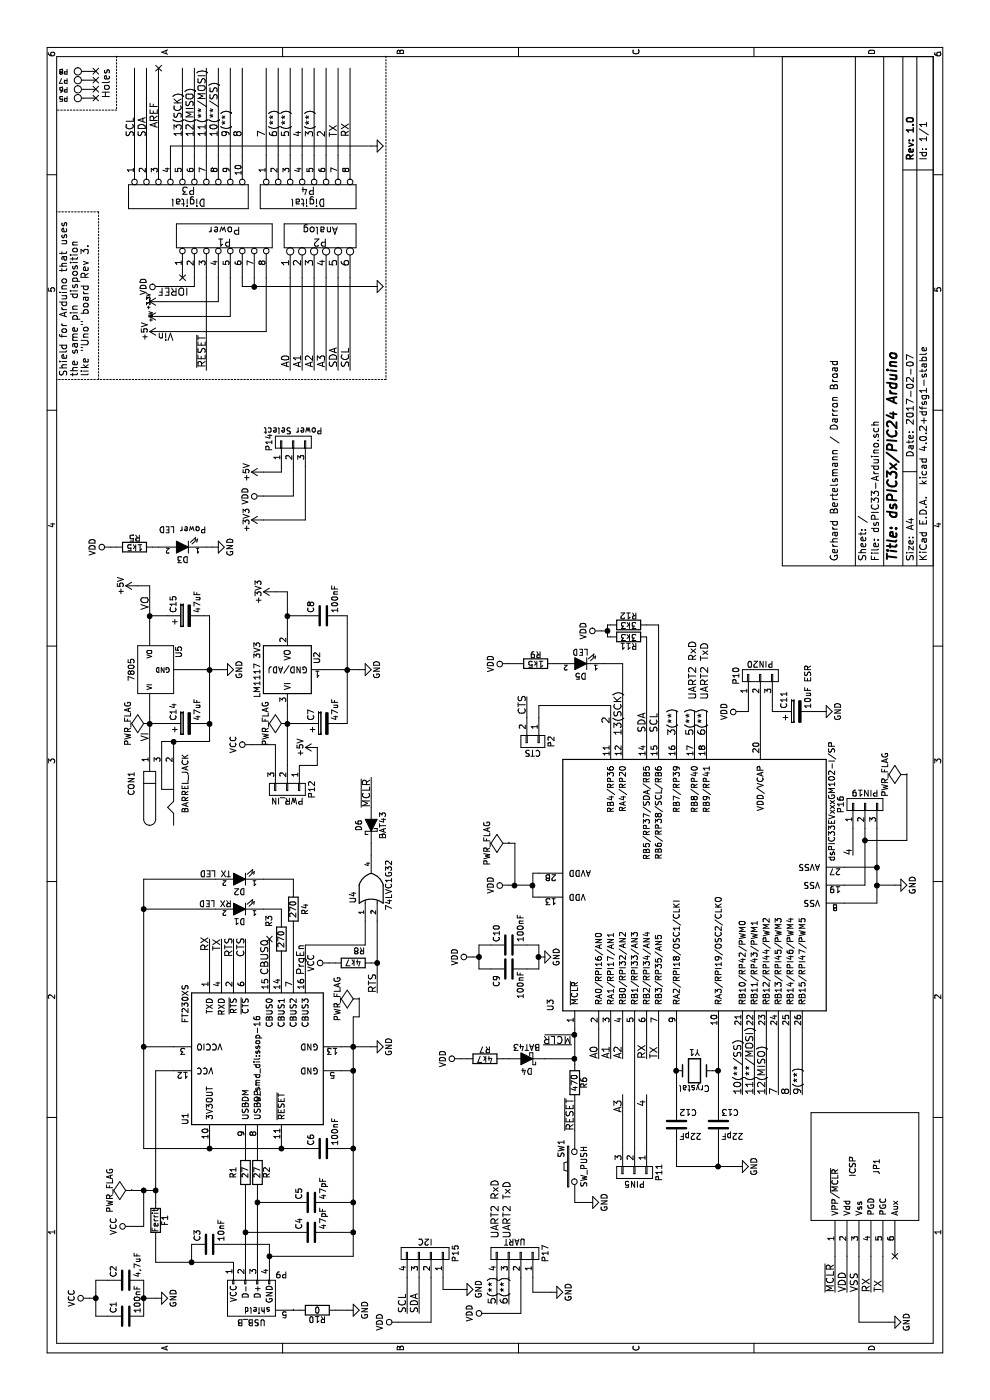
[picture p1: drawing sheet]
EESchema Schematic File Version 2
LIBS:dsPIC33-Arduino-rescue
LIBS:power
LIBS:device
LIBS:transistors
LIBS:conn
LIBS:linear
LIBS:regul
LIBS:74xx
LIBS:cmos4000
LIBS:adc-dac
LIBS:memory
LIBS:xilinx
LIBS:microcontrollers
LIBS:dsp
LIBS:microchip
LIBS:analog_switches
LIBS:motorola
LIBS:texas
LIBS:intel
LIBS:audio
LIBS:interface
LIBS:digital-audio
LIBS:philips
LIBS:display
LIBS:cypress
LIBS:siliconi
LIBS:opto
LIBS:atmel
LIBS:contrib
LIBS:valves
LIBS:microchip_dspic33dsc
LIBS:ftdi
LIBS:microchip_pic16mcu
LIBS:icsp
LIBS:74xgxx
LIBS:dsPIC33-Arduino-cache
EELAYER 25 0
EELAYER END
$Descr A4 11693 8268
encoding utf-8
Sheet 1 1
Title "dsPIC3x/PIC24 Arduino"
Date "2017-02-07"
Rev "1.0"
Comp ""
Comment1 "Gerhard Bertelsmann / Darron Broad"
Comment2 ""
Comment3 ""
Comment4 ""
$EndDescr
$Comp
L CONN_8 P1
U 1 1
P 9725 1875
F 0 "P1" V 9675 1875 60  0000 C CNN
F 1 "Power" V 9775 1875 60  0000 C CNN
F 2 "Socket_Arduino_Uno:Socket_Strip_Arduino_1x08" H 9725 1875 60  0001 C CNN
F 3 "" H 9725 1875 60  0000 C CNN
	1    9725 1875
	1    0    0    -1  
$EndComp
$Comp
L CONN_6 P2
U 1 1
P 9725 2675
F 0 "P2" V 9675 2675 60  0000 C CNN
F 1 "Analog" V 9775 2675 60  0000 C CNN
F 2 "Socket_Arduino_Uno:Socket_Strip_Arduino_1x06" H 9725 2675 60  0001 C CNN
F 3 "" H 9725 2675 60  0000 C CNN
	1    9725 2675
	1    0    0    -1  
$EndComp
$Comp
L CONN_8 P4
U 1 1
P 10050 2575
F 0 "P4" V 10000 2575 60  0000 C CNN
F 1 "Digital" V 10100 2575 60  0000 C CNN
F 2 "Socket_Arduino_Uno:Socket_Strip_Arduino_1x08" H 10050 2575 60  0001 C CNN
F 3 "" H 10050 2575 60  0000 C CNN
	1    10050 2575
	-1   0    0    -1  
$EndComp
$Comp
L CONN_10 P3
U 1 1
P 10050 1575
F 0 "P3" V 10000 1575 60  0000 C CNN
F 1 "Digital" V 10100 1575 60  0000 C CNN
F 2 "Socket_Arduino_Uno:Socket_Strip_Arduino_1x10" H 10050 1575 60  0001 C CNN
F 3 "" H 10050 1575 60  0000 C CNN
	1    10050 1575
	-1   0    0    -1  
$EndComp
Text Label 8625 1725 0    60   ~ 0
~RESET~
Text Label 8925 1450 1    60   ~ 0
Vin
Text Label 9300 1575 1    60   ~ 0
IOREF
Text Label 8625 2425 0    60   ~ 0
A0
Text Label 8625 2525 0    60   ~ 0
A1
Text Label 8625 2625 0    60   ~ 0
A2
Text Label 8625 2725 0    60   ~ 0
A3
Text Label 10550 2925 0    60   ~ 0
RX
Text Label 10550 2725 0    60   ~ 0
2
Text Label 10550 2825 0    60   ~ 0
TX
Text Label 10550 2625 0    60   ~ 0
3(**)
Text Label 10550 2525 0    60   ~ 0
4
Text Label 10550 2425 0    60   ~ 0
5(**)
Text Label 10550 2325 0    60   ~ 0
6(**)
Text Label 10550 2225 0    60   ~ 0
7
Text Label 10550 2025 0    60   ~ 0
8
Text Label 10550 1925 0    60   ~ 0
9(**)
Text Label 10550 1825 0    60   ~ 0
10(**/SS)
Text Label 10550 1725 0    60   ~ 0
11(**/MOSI)
Text Label 10550 1625 0    60   ~ 0
12(MISO)
Text Label 10550 1525 0    60   ~ 0
13(SCK)
Text Label 10625 1325 0    60   ~ 0
AREF
$Comp
L GND #PWR01
U 1 1
P 10475 3100
F 0 "#PWR01" H 10475 3100 30  0001 C CNN
F 1 "GND" H 10475 3030 30  0001 C CNN
F 2 "" H 10475 3100 60  0000 C CNN
F 3 "" H 10475 3100 60  0000 C CNN
	1    10475 3100
	1    0    0    -1  
$EndComp
$Comp
L GND #PWR02
U 1 1
P 9300 3100
F 0 "#PWR02" H 9300 3100 30  0001 C CNN
F 1 "GND" H 9300 3030 30  0001 C CNN
F 2 "" H 9300 3100 60  0000 C CNN
F 3 "" H 9300 3100 60  0000 C CNN
	1    9300 3100
	1    0    0    -1  
$EndComp
$Comp
L +5V #PWR03
U 1 1
P 9050 1350
F 0 "#PWR03" H 9050 1440 20  0001 C CNN
F 1 "+5V" H 9050 1440 30  0000 C CNN
F 2 "" H 9050 1350 60  0000 C CNN
F 3 "" H 9050 1350 60  0000 C CNN
	1    9050 1350
	1    0    0    -1  
$EndComp
$Comp
L +3.3V #PWR04
U 1 1
P 9175 1350
F 0 "#PWR04" H 9175 1310 30  0001 C CNN
F 1 "+3.3V" H 9175 1460 30  0000 C CNN
F 2 "" H 9175 1350 60  0000 C CNN
F 3 "" H 9175 1350 60  0000 C CNN
	1    9175 1350
	1    0    0    -1  
$EndComp
NoConn ~ 9375 1525
Text Label 10550 1225 0    60   ~ 0
SDA
Text Label 10550 1125 0    60   ~ 0
SCL
$Comp
L CONN_1 P5
U 1 1
P 10875 650
F 0 "P5" H 10955 650 40  0000 L CNN
F 1 "CONN_1" H 10875 705 30  0001 C CNN
F 2 "Socket_Arduino_Uno:Arduino_1pin" H 10875 650 60  0001 C CNN
F 3 "" H 10875 650 60  0000 C CNN
	1    10875 650 
	0    -1   -1   0   
$EndComp
$Comp
L CONN_1 P6
U 1 1
P 10950 650
F 0 "P6" H 11030 650 40  0000 L CNN
F 1 "CONN_1" H 10950 705 30  0001 C CNN
F 2 "Socket_Arduino_Uno:Arduino_1pin" H 10950 650 60  0001 C CNN
F 3 "" H 10950 650 60  0000 C CNN
	1    10950 650 
	0    -1   -1   0   
$EndComp
$Comp
L CONN_1 P7
U 1 1
P 11025 650
F 0 "P7" H 11105 650 40  0000 L CNN
F 1 "CONN_1" H 11025 705 30  0001 C CNN
F 2 "Socket_Arduino_Uno:Arduino_1pin" H 11025 650 60  0001 C CNN
F 3 "" H 11025 650 60  0000 C CNN
	1    11025 650 
	0    -1   -1   0   
$EndComp
$Comp
L CONN_1 P8
U 1 1
P 11100 650
F 0 "P8" H 11180 650 40  0000 L CNN
F 1 "CONN_1" H 11100 705 30  0001 C CNN
F 2 "Socket_Arduino_Uno:Arduino_1pin" H 11100 650 60  0001 C CNN
F 3 "" H 11100 650 60  0000 C CNN
	1    11100 650 
	0    -1   -1   0   
$EndComp
Text Notes 10875 925  0    60   ~ 0
Holes
NoConn ~ 10875 800 
NoConn ~ 10950 800 
NoConn ~ 11025 800 
NoConn ~ 11100 800 
Text Notes 8550 750  0    60   ~ 0
Shield for Arduino that uses\nthe same pin disposition\nlike "Uno" board Rev 3.
$Comp
L FT230XS U1
U 1 1
P 2850 2150
F 0 "U1" H 2300 2750 50  0000 L CNN
F 1 "FT230XS" H 3150 2750 50  0000 L CNN
F 2 "w_smd_dil:ssop-16" H 2850 2150 50  0000 C CNN
F 3 "" H 2850 2150 50  0000 C CNN
	1    2850 2150
	1    0    0    -1  
$EndComp
$Comp
L USB_B P9
U 1 1
P 850 2150
F 0 "P9" H 1050 1950 50  0000 C CNN
F 1 "USB_B" H 800 2350 50  0000 C CNN
F 2 "Connect:USB_B" V 800 2050 50  0001 C CNN
F 3 "" V 800 2050 50  0000 C CNN
	1    850  2150
	0    -1   1    0   
$EndComp
$Comp
L C C4
U 1 1
P 1400 2600
F 0 "C4" H 1425 2700 50  0000 L CNN
F 1 "47pF" H 1425 2500 50  0000 L CNN
F 2 "Capacitors_SMD:C_0805_HandSoldering" H 1438 2450 50  0001 C CNN
F 3 "" H 1400 2600 50  0000 C CNN
	1    1400 2600
	1    0    0    -1  
$EndComp
$Comp
L C C5
U 1 1
P 1650 2600
F 0 "C5" H 1675 2700 50  0000 L CNN
F 1 "47pF" H 1675 2500 50  0000 L CNN
F 2 "Capacitors_SMD:C_0805_HandSoldering" H 1688 2450 50  0001 C CNN
F 3 "" H 1650 2600 50  0000 C CNN
	1    1650 2600
	1    0    0    -1  
$EndComp
$Comp
L R F1
U 1 1
P 1500 1300
F 0 "F1" V 1580 1300 50  0000 C CNN
F 1 "Ferrit" V 1500 1300 50  0000 C CNN
F 2 "Resistors_SMD:R_0805_HandSoldering" V 1430 1300 50  0001 C CNN
F 3 "" H 1500 1300 50  0000 C CNN
	1    1500 1300
	0    1    1    0   
$EndComp
$Comp
L R R1
U 1 1
P 1900 2050
F 0 "R1" V 1800 2050 50  0000 C CNN
F 1 "27" V 1900 2050 50  0000 C CNN
F 2 "Resistors_SMD:R_0805_HandSoldering" V 1830 2050 50  0001 C CNN
F 3 "" H 1900 2050 50  0000 C CNN
	1    1900 2050
	0    1    1    0   
$EndComp
$Comp
L R R2
U 1 1
P 1900 2150
F 0 "R2" V 1980 2150 50  0000 C CNN
F 1 "27" V 1900 2150 50  0000 C CNN
F 2 "Resistors_SMD:R_0805_HandSoldering" V 1830 2150 50  0001 C CNN
F 3 "" H 1900 2150 50  0000 C CNN
	1    1900 2150
	0    1    1    0   
$EndComp
$Comp
L C C3
U 1 1
P 1300 1750
F 0 "C3" H 1325 1850 50  0000 L CNN
F 1 "10nF" H 1325 1650 50  0000 L CNN
F 2 "Capacitors_SMD:C_0805_HandSoldering" H 1338 1600 50  0001 C CNN
F 3 "" H 1300 1750 50  0000 C CNN
	1    1300 1750
	1    0    0    -1  
$EndComp
$Comp
L GND #PWR05
U 1 1
P 2950 3100
F 0 "#PWR05" H 2950 2850 50  0001 C CNN
F 1 "GND" H 2950 2950 50  0000 C CNN
F 2 "" H 2950 3100 50  0000 C CNN
F 3 "" H 2950 3100 50  0000 C CNN
	1    2950 3100
	1    0    0    -1  
$EndComp
$Comp
L C C6
U 1 1
P 2100 2700
F 0 "C6" H 2125 2800 50  0000 L CNN
F 1 "100nF" H 2125 2600 50  0000 L CNN
F 2 "Capacitors_SMD:C_0805_HandSoldering" H 2138 2550 50  0001 C CNN
F 3 "" H 2100 2700 50  0000 C CNN
	1    2100 2700
	1    0    0    -1  
$EndComp
$Comp
L C C1
U 1 1
P 700 1050
F 0 "C1" H 725 1150 50  0000 L CNN
F 1 "100nF" H 725 950 50  0000 L CNN
F 2 "Capacitors_SMD:C_0805_HandSoldering" H 738 900 50  0001 C CNN
F 3 "" H 700 1050 50  0000 C CNN
	1    700  1050
	1    0    0    -1  
$EndComp
$Comp
L C C2
U 1 1
P 1000 1050
F 0 "C2" H 1025 1150 50  0000 L CNN
F 1 "4,7uF" H 1025 950 50  0000 L CNN
F 2 "Capacitors_SMD:C_0805_HandSoldering" H 1038 900 50  0001 C CNN
F 3 "" H 1000 1050 50  0000 C CNN
	1    1000 1050
	1    0    0    -1  
$EndComp
$Comp
L GND #PWR06
U 1 1
P 850 1300
F 0 "#PWR06" H 850 1050 50  0001 C CNN
F 1 "GND" H 850 1150 50  0000 C CNN
F 2 "" H 850 1300 50  0000 C CNN
F 3 "" H 850 1300 50  0000 C CNN
	1    850  1300
	1    0    0    -1  
$EndComp
$Comp
L VCC #PWR07
U 1 1
P 850 750
F 0 "#PWR07" H 850 600 50  0001 C CNN
F 1 "VCC" H 850 900 50  0000 C CNN
F 2 "" H 850 750 50  0000 C CNN
F 3 "" H 850 750 50  0000 C CNN
	1    850  750 
	1    0    0    -1  
$EndComp
$Comp
L LED D1
U 1 1
P 4100 2000
F 0 "D1" H 4100 2100 50  0000 C CNN
F 1 "RX LED" H 4300 1950 50  0000 C CNN
F 2 "LEDs:LED_0805" H 4100 2000 50  0001 C CNN
F 3 "" H 4100 2000 50  0000 C CNN
	1    4100 2000
	0    -1   -1   0   
$EndComp
$Comp
L LED D2
U 1 1
P 4350 2000
F 0 "D2" H 4350 2100 50  0000 C CNN
F 1 "TX LED" H 4550 1950 50  0000 C CNN
F 2 "LEDs:LED_0805" H 4350 2000 50  0001 C CNN
F 3 "" H 4350 2000 50  0000 C CNN
	1    4350 2000
	0    -1   -1   0   
$EndComp
$Comp
L R R3
U 1 1
P 3850 2350
F 0 "R3" V 3750 2500 50  0000 C CNN
F 1 "270" V 3850 2350 50  0000 C CNN
F 2 "Resistors_SMD:R_0805_HandSoldering" V 3780 2350 50  0001 C CNN
F 3 "" H 3850 2350 50  0000 C CNN
	1    3850 2350
	0    1    1    0   
$EndComp
$Comp
L R R4
U 1 1
P 4100 2450
F 0 "R4" V 4200 2450 50  0000 C CNN
F 1 "270" V 4100 2450 50  0000 C CNN
F 2 "Resistors_SMD:R_0805_HandSoldering" V 4030 2450 50  0001 C CNN
F 3 "" H 4100 2450 50  0000 C CNN
	1    4100 2450
	0    1    1    0   
$EndComp
Text Label 3750 1750 0    60   ~ 0
RX
Text Label 3750 1850 0    60   ~ 0
TX
Text Label 3700 1950 0    60   ~ 0
RTS
Text Label 3550 2550 0    60   ~ 0
PrgEn
$Comp
L PWR_FLAG #FLG08
U 1 1
P 1750 1100
F 0 "#FLG08" H 1750 1195 50  0001 C CNN
F 1 "PWR_FLAG" H 1750 1280 50  0000 C CNN
F 2 "" H 1750 1100 50  0000 C CNN
F 3 "" H 1750 1100 50  0000 C CNN
	1    1750 1100
	1    0    0    -1  
$EndComp
$Comp
L VCC #PWR09
U 1 1
P 1450 1100
F 0 "#PWR09" H 1450 950 50  0001 C CNN
F 1 "VCC" H 1450 1250 50  0000 C CNN
F 2 "" H 1450 1100 50  0000 C CNN
F 3 "" H 1450 1100 50  0000 C CNN
	1    1450 1100
	1    0    0    -1  
$EndComp
$Comp
L GND #PWR010
U 1 1
P 750 2900
F 0 "#PWR010" H 750 2650 50  0001 C CNN
F 1 "GND" H 750 2750 50  0000 C CNN
F 2 "" H 750 2900 50  0000 C CNN
F 3 "" H 750 2900 50  0000 C CNN
	1    750  2900
	1    0    0    -1  
$EndComp
Text Label 3550 2250 0    60   ~ 0
CBUS0
$Comp
L AP1117D33 U2
U 1 1
P 6100 2400
F 0 "U2" H 6200 2150 50  0000 C CNN
F 1 "LM1117 3V3" H 6100 2650 50  0000 C CNN
F 2 "TO_SOT_Packages_SMD:SOT-223" H 6100 2400 50  0001 C CNN
F 3 "" H 6100 2400 50  0000 C CNN
	1    6100 2400
	1    0    0    -1  
$EndComp
$Comp
L GND #PWR011
U 1 1
P 6100 3000
F 0 "#PWR011" H 6100 2750 50  0001 C CNN
F 1 "GND" H 6100 2850 50  0000 C CNN
F 2 "" H 6100 3000 50  0000 C CNN
F 3 "" H 6100 3000 50  0000 C CNN
	1    6100 3000
	1    0    0    -1  
$EndComp
$Comp
L C C8
U 1 1
P 6550 2700
F 0 "C8" H 6575 2800 50  0000 L CNN
F 1 "100nF" H 6575 2600 50  0000 L CNN
F 2 "Capacitors_ThroughHole:C_Disc_D3_P2.5" H 6588 2550 50  0001 C CNN
F 3 "" H 6550 2700 50  0000 C CNN
	1    6550 2700
	1    0    0    -1  
$EndComp
$Comp
L VCC #PWR012
U 1 1
P 5475 2100
F 0 "#PWR012" H 5475 1950 50  0001 C CNN
F 1 "VCC" H 5475 2250 50  0000 C CNN
F 2 "" H 5475 2100 50  0000 C CNN
F 3 "" H 5475 2100 50  0000 C CNN
	1    5475 2100
	1    0    0    -1  
$EndComp
$Comp
L PWR_FLAG #FLG013
U 1 1
P 3350 3000
F 0 "#FLG013" H 3350 3095 50  0001 C CNN
F 1 "PWR_FLAG" H 3350 3180 50  0000 C CNN
F 2 "" H 3350 3000 50  0000 C CNN
F 3 "" H 3350 3000 50  0000 C CNN
	1    3350 3000
	1    0    0    -1  
$EndComp
$Comp
L +3V3 #PWR014
U 1 1
P 6750 2300
F 0 "#PWR014" H 6750 2150 50  0001 C CNN
F 1 "+3V3" H 6750 2440 50  0000 C CNN
F 2 "" H 6750 2300 50  0000 C CNN
F 3 "" H 6750 2300 50  0000 C CNN
	1    6750 2300
	1    0    0    -1  
$EndComp
$Comp
L PWR_FLAG #FLG015
U 1 1
P 4650 4250
F 0 "#FLG015" H 4650 4345 50  0001 C CNN
F 1 "PWR_FLAG" H 4650 4430 50  0000 C CNN
F 2 "" H 4650 4250 50  0000 C CNN
F 3 "" H 4650 4250 50  0000 C CNN
	1    4650 4250
	1    0    0    -1  
$EndComp
$Comp
L dsPIC33EVxxxGM102-I/SP-RESCUE-dsPIC33-Arduino U3
U 1 1
P 4300 5800
F 0 "U3" H 3300 7000 50  0000 C CNN
F 1 "dsPIC33EVxxxGM102-I/SP" H 5000 4650 50  0000 C CNN
F 2 "w_pth_circuits:dil_28-300_socket" V 4300 5800 50  0001 C CIN
F 3 "" H 4300 5400 50  0000 C CNN
	1    4300 5800
	1    0    0    -1  
$EndComp
$Comp
L VDD #PWR016
U 1 1
P 4300 4250
F 0 "#PWR016" H 4300 4100 50  0001 C CNN
F 1 "VDD" H 4300 4400 50  0000 C CNN
F 2 "" H 4300 4250 50  0000 C CNN
F 3 "" H 4300 4250 50  0000 C CNN
	1    4300 4250
	1    0    0    -1  
$EndComp
$Comp
L GND #PWR017
U 1 1
P 4300 7475
F 0 "#PWR017" H 4300 7225 50  0001 C CNN
F 1 "GND" H 4300 7325 50  0000 C CNN
F 2 "" H 4300 7475 50  0000 C CNN
F 3 "" H 4300 7475 50  0000 C CNN
	1    4300 7475
	1    0    0    -1  
$EndComp
$Comp
L CONN_01X03 P10
U 1 1
P 6050 6350
F 0 "P10" H 6050 6550 50  0000 C CNN
F 1 "PIN20" V 6150 6350 50  0000 C CNN
F 2 "Pin_Headers:Pin_Header_Straight_1x03" H 6050 6350 50  0001 C CNN
F 3 "" H 6050 6350 50  0000 C CNN
	1    6050 6350
	1    0    0    -1  
$EndComp
$Comp
L CP C11
U 1 1
P 5750 6650
F 0 "C11" H 5775 6750 50  0000 L CNN
F 1 "10uF ESR" H 5775 6550 50  0000 L CNN
F 2 "w_capacitors:CP_4x5mm" H 5788 6500 50  0001 C CNN
F 3 "" H 5750 6650 50  0000 C CNN
	1    5750 6650
	1    0    0    -1  
$EndComp
$Comp
L GND #PWR018
U 1 1
P 5750 6850
F 0 "#PWR018" H 5750 6600 50  0001 C CNN
F 1 "GND" H 5750 6700 50  0000 C CNN
F 2 "" H 5750 6850 50  0000 C CNN
F 3 "" H 5750 6850 50  0000 C CNN
	1    5750 6850
	1    0    0    -1  
$EndComp
$Comp
L VDD #PWR019
U 1 1
P 5750 6200
F 0 "#PWR019" H 5750 6050 50  0001 C CNN
F 1 "VDD" H 5750 6350 50  0000 C CNN
F 2 "" H 5750 6200 50  0000 C CNN
F 3 "" H 5750 6200 50  0000 C CNN
	1    5750 6200
	1    0    0    -1  
$EndComp
Text Label 2850 5000 0    60   ~ 0
A0
$Comp
L C C9
U 1 1
P 3600 4250
F 0 "C9" H 3450 4350 50  0000 L CNN
F 1 "100nF" H 3350 4150 50  0000 L CNN
F 2 "Capacitors_ThroughHole:C_Disc_D3_P2.5" H 3638 4100 50  0001 C CNN
F 3 "" H 3600 4250 50  0000 C CNN
	1    3600 4250
	1    0    0    -1  
$EndComp
$Comp
L C C10
U 1 1
P 3800 4250
F 0 "C10" H 3825 4350 50  0000 L CNN
F 1 "100nF" H 3825 4150 50  0000 L CNN
F 2 "Capacitors_ThroughHole:C_Disc_D3_P2.5" H 3838 4100 50  0001 C CNN
F 3 "" H 3800 4250 50  0000 C CNN
	1    3800 4250
	1    0    0    -1  
$EndComp
$Comp
L VDD #PWR020
U 1 1
P 3700 3950
F 0 "#PWR020" H 3700 3800 50  0001 C CNN
F 1 "VDD" H 3700 4100 50  0000 C CNN
F 2 "" H 3700 3950 50  0000 C CNN
F 3 "" H 3700 3950 50  0000 C CNN
	1    3700 3950
	1    0    0    -1  
$EndComp
Text Label 2850 5100 0    60   ~ 0
A1
Text Label 2850 5200 0    60   ~ 0
A2
Text Label 2400 5200 0    60   ~ 0
A3
$Comp
L R R7
U 1 1
P 2850 4050
F 0 "R7" V 2930 4050 50  0000 C CNN
F 1 "4k7" V 2850 4050 50  0000 C CNN
F 2 "w_pth_resistors:RC03" V 2780 4050 50  0001 C CNN
F 3 "" H 2850 4050 50  0000 C CNN
	1    2850 4050
	1    0    0    -1  
$EndComp
$Comp
L VDD #PWR021
U 1 1
P 2850 3850
F 0 "#PWR021" H 2850 3700 50  0001 C CNN
F 1 "VDD" H 2850 4000 50  0000 C CNN
F 2 "" H 2850 3850 50  0000 C CNN
F 3 "" H 2850 3850 50  0000 C CNN
	1    2850 3850
	1    0    0    -1  
$EndComp
Text Label 2250 4800 0    60   ~ 0
~RESET~
$Comp
L SW_PUSH SW1
U 1 1
P 1950 4800
F 0 "SW1" H 2100 4910 50  0000 C CNN
F 1 "SW_PUSH" H 1950 4720 50  0000 C CNN
F 2 "w_switch:PCB_PUSH" H 1950 4800 50  0001 C CNN
F 3 "" H 1950 4800 50  0000 C CNN
	1    1950 4800
	1    0    0    -1  
$EndComp
$Comp
L GND #PWR022
U 1 1
P 1650 4900
F 0 "#PWR022" H 1650 4650 50  0001 C CNN
F 1 "GND" H 1650 4750 50  0000 C CNN
F 2 "" H 1650 4900 50  0000 C CNN
F 3 "" H 1650 4900 50  0000 C CNN
	1    1650 4900
	1    0    0    -1  
$EndComp
$Comp
L GND #PWR023
U 1 1
P 3700 4500
F 0 "#PWR023" H 3700 4250 50  0001 C CNN
F 1 "GND" H 3700 4350 50  0000 C CNN
F 2 "" H 3700 4500 50  0000 C CNN
F 3 "" H 3700 4500 50  0000 C CNN
	1    3700 4500
	1    0    0    -1  
$EndComp
Text Label 2850 5400 0    60   ~ 0
RX
Text Label 2850 5500 0    60   ~ 0
TX
Text Label 5650 5100 0    60   ~ 0
2
Text Label 5550 5650 0    60   ~ 0
3(**)
$Comp
L Crystal Y1
U 1 1
P 2750 5800
F 0 "Y1" H 2750 5950 50  0000 C CNN
F 1 "Crystal" H 2750 5650 50  0000 C CNN
F 2 "w_crystal:crystal_hc-49s" H 2750 5800 50  0001 C CNN
F 3 "" H 2750 5800 50  0000 C CNN
	1    2750 5800
	0    1    1    0   
$EndComp
$Comp
L C C13
U 1 1
P 2300 6000
F 0 "C13" H 2325 6100 50  0000 L CNN
F 1 "22pF" H 2325 5900 50  0000 L CNN
F 2 "Capacitors_ThroughHole:C_Disc_D3_P2.5" H 2338 5850 50  0001 C CNN
F 3 "" H 2300 6000 50  0000 C CNN
	1    2300 6000
	0    1    1    0   
$EndComp
$Comp
L C C12
U 1 1
P 2300 5650
F 0 "C12" H 2325 5750 50  0000 L CNN
F 1 "22pF" H 2325 5550 50  0000 L CNN
F 2 "Capacitors_ThroughHole:C_Disc_D3_P2.5" H 2338 5500 50  0001 C CNN
F 3 "" H 2300 5650 50  0000 C CNN
	1    2300 5650
	0    1    1    0   
$EndComp
$Comp
L GND #PWR024
U 1 1
P 1950 6150
F 0 "#PWR024" H 1950 5900 50  0001 C CNN
F 1 "GND" H 1950 6000 50  0000 C CNN
F 2 "" H 1950 6150 50  0000 C CNN
F 3 "" H 1950 6150 50  0000 C CNN
	1    1950 6150
	1    0    0    -1  
$EndComp
$Comp
L R R6
U 1 1
P 2650 4800
F 0 "R6" V 2730 4800 50  0000 C CNN
F 1 "470" V 2650 4800 50  0000 C CNN
F 2 "w_pth_resistors:RC03" V 2580 4800 50  0001 C CNN
F 3 "" H 2650 4800 50  0000 C CNN
	1    2650 4800
	0    1    1    0   
$EndComp
$Comp
L ICSP JP1
U 1 1
P 1950 7225
F 0 "JP1" H 1950 7125 50  0000 C CNN
F 1 "ICSP" H 1950 7325 50  0000 C CNN
F 2 "ICSP:ICSP" H 1950 7225 50  0001 C CNN
F 3 "DOCUMENTATION" H 1950 7225 50  0001 C CNN
	1    1950 7225
	1    0    0    -1  
$EndComp
NoConn ~ 1200 7475
Text Label 3050 4775 1    60   ~ 0
~MCLR~
Text Label 900  7075 0    60   ~ 0
VDD
Text Label 900  7175 0    60   ~ 0
VSS
Text Label 900  7275 0    60   ~ 0
RX
Text Label 900  7375 0    60   ~ 0
TX
$Comp
L GND #PWR025
U 1 1
P 6100 1850
F 0 "#PWR025" H 6100 1600 50  0001 C CNN
F 1 "GND" H 6100 1700 50  0000 C CNN
F 2 "" H 6100 1850 50  0000 C CNN
F 3 "" H 6100 1850 50  0000 C CNN
	1    6100 1850
	1    0    0    -1  
$EndComp
$Comp
L BARREL_JACK CON1
U 1 1
P 5150 1350
F 0 "CON1" H 5150 1600 50  0000 C CNN
F 1 "BARREL_JACK" H 5150 1150 50  0000 C CNN
F 2 "Connect:BARREL_JACK" H 5150 1350 50  0001 C CNN
F 3 "" H 5150 1350 50  0000 C CNN
	1    5150 1350
	1    0    0    -1  
$EndComp
$Comp
L +5V #PWR026
U 1 1
P 6800 1150
F 0 "#PWR026" H 6800 1000 50  0001 C CNN
F 1 "+5V" H 6800 1290 50  0000 C CNN
F 2 "" H 6800 1150 50  0000 C CNN
F 3 "" H 6800 1150 50  0000 C CNN
	1    6800 1150
	1    0    0    -1  
$EndComp
$Comp
L +5V #PWR027
U 1 1
P 5450 2650
F 0 "#PWR027" H 5450 2500 50  0001 C CNN
F 1 "+5V" H 5450 2790 50  0000 C CNN
F 2 "" H 5450 2650 50  0000 C CNN
F 3 "" H 5450 2650 50  0000 C CNN
	1    5450 2650
	1    0    0    -1  
$EndComp
$Comp
L R R8
U 1 1
P 3650 2950
F 0 "R8" V 3550 3000 50  0000 C CNN
F 1 "4k7" V 3650 2950 50  0000 C CNN
F 2 "Resistors_SMD:R_0805_HandSoldering" V 3580 2950 50  0001 C CNN
F 3 "" H 3650 2950 50  0000 C CNN
	1    3650 2950
	-1   0    0    1   
$EndComp
$Comp
L VCC #PWR028
U 1 1
P 3650 2750
F 0 "#PWR028" H 3650 2600 50  0001 C CNN
F 1 "VCC" H 3650 2900 50  0000 C CNN
F 2 "" H 3650 2750 50  0000 C CNN
F 3 "" H 3650 2750 50  0000 C CNN
	1    3650 2750
	1    0    0    -1  
$EndComp
Text Label 8625 2925 0    60   ~ 0
SCL
Text Label 8625 2825 0    60   ~ 0
SDA
Text Label 5575 5400 0    60   ~ 0
SDA
Text Label 5575 5500 0    60   ~ 0
SCL
$Comp
L LED D3
U 1 1
P 7125 1525
F 0 "D3" H 7125 1625 50  0000 C CNN
F 1 "Power LED" H 7125 1375 50  0000 C CNN
F 2 "LEDs:LED-3MM" H 7125 1525 50  0001 C CNN
F 3 "" H 7125 1525 50  0000 C CNN
	1    7125 1525
	0    -1   -1   0   
$EndComp
$Comp
L VDD #PWR029
U 1 1
P 7125 925
F 0 "#PWR029" H 7125 775 50  0001 C CNN
F 1 "VDD" H 7125 1075 50  0000 C CNN
F 2 "" H 7125 925 50  0000 C CNN
F 3 "" H 7125 925 50  0000 C CNN
	1    7125 925 
	1    0    0    -1  
$EndComp
$Comp
L GND #PWR030
U 1 1
P 7125 1775
F 0 "#PWR030" H 7125 1525 50  0001 C CNN
F 1 "GND" H 7125 1625 50  0000 C CNN
F 2 "" H 7125 1775 50  0000 C CNN
F 3 "" H 7125 1775 50  0000 C CNN
	1    7125 1775
	1    0    0    -1  
$EndComp
$Comp
L R R5
U 1 1
P 7125 1125
F 0 "R5" V 7205 1125 50  0000 C CNN
F 1 "1k5" V 7125 1125 50  0000 C CNN
F 2 "w_pth_resistors:RC03" V 7055 1125 50  0001 C CNN
F 3 "" H 7125 1125 50  0000 C CNN
	1    7125 1125
	1    0    0    -1  
$EndComp
Text Label 5550 5200 0    60   ~ 0
13(SCK)
Text Label 2450 5400 0    60   ~ 0
4
Text Label 5550 5800 0    60   ~ 0
5(**)
Text Label 2550 6500 0    60   ~ 0
7
Text Label 2550 6600 0    60   ~ 0
8
Text Label 2550 6700 0    60   ~ 0
9(**)
Text Label 2550 6200 0    60   ~ 0
10(**/SS)
Text Label 2550 6300 0    60   ~ 0
11(**/MOSI)
Text Label 2550 6400 0    60   ~ 0
12(MISO)
$Comp
L LED D5
U 1 1
P 6150 4850
F 0 "D5" H 6150 4950 50  0000 C CNN
F 1 "LED" H 6150 4750 50  0000 C CNN
F 2 "LEDs:LED-3MM" H 6150 4850 50  0001 C CNN
F 3 "" H 6150 4850 50  0000 C CNN
	1    6150 4850
	0    -1   -1   0   
$EndComp
$Comp
L VDD #PWR031
U 1 1
P 6150 4250
F 0 "#PWR031" H 6150 4100 50  0001 C CNN
F 1 "VDD" H 6150 4400 50  0000 C CNN
F 2 "" H 6150 4250 50  0000 C CNN
F 3 "" H 6150 4250 50  0000 C CNN
	1    6150 4250
	1    0    0    -1  
$EndComp
$Comp
L R R9
U 1 1
P 6150 4475
F 0 "R9" V 6230 4475 50  0000 C CNN
F 1 "1k5" V 6150 4475 50  0000 C CNN
F 2 "w_pth_resistors:RC03" V 6080 4475 50  0001 C CNN
F 3 "" H 6150 4475 50  0000 C CNN
	1    6150 4475
	1    0    0    -1  
$EndComp
Text Label 5550 5900 0    60   ~ 0
6(**)
$Comp
L CONN_01X03 P11
U 1 1
P 1900 5300
F 0 "P11" H 1900 5500 50  0000 C CNN
F 1 "PIN5" V 2000 5300 50  0000 C CNN
F 2 "Pin_Headers:Pin_Header_Straight_1x03" H 1900 5300 50  0001 C CNN
F 3 "" H 1900 5300 50  0000 C CNN
	1    1900 5300
	-1   0    0    1   
$EndComp
$Comp
L R R10
U 1 1
P 750 2650
F 0 "R10" V 830 2650 50  0000 C CNN
F 1 "0" V 750 2650 50  0000 C CNN
F 2 "Resistors_SMD:R_0805_HandSoldering" V 680 2650 50  0001 C CNN
F 3 "" H 750 2650 50  0000 C CNN
	1    750  2650
	-1   0    0    1   
$EndComp
$Comp
L CONN_01X03 P14
U 1 1
P 8000 2450
F 0 "P14" H 8000 2650 50  0000 C CNN
F 1 "Power Select" V 8100 2450 50  0000 C CNN
F 2 "Pin_Headers:Pin_Header_Straight_1x03" H 8000 2450 50  0001 C CNN
F 3 "" H 8000 2450 50  0000 C CNN
	1    8000 2450
	1    0    0    -1  
$EndComp
$Comp
L +5V #PWR032
U 1 1
P 7750 2200
F 0 "#PWR032" H 7750 2050 50  0001 C CNN
F 1 "+5V" H 7750 2340 50  0000 C CNN
F 2 "" H 7750 2200 50  0000 C CNN
F 3 "" H 7750 2200 50  0000 C CNN
	1    7750 2200
	1    0    0    -1  
$EndComp
$Comp
L VDD #PWR033
U 1 1
P 7550 2200
F 0 "#PWR033" H 7550 2050 50  0001 C CNN
F 1 "VDD" H 7550 2350 50  0000 C CNN
F 2 "" H 7550 2200 50  0000 C CNN
F 3 "" H 7550 2200 50  0000 C CNN
	1    7550 2200
	1    0    0    -1  
$EndComp
$Comp
L +3V3 #PWR034
U 1 1
P 7350 2200
F 0 "#PWR034" H 7350 2050 50  0001 C CNN
F 1 "+3V3" H 7350 2340 50  0000 C CNN
F 2 "" H 7350 2200 50  0000 C CNN
F 3 "" H 7350 2200 50  0000 C CNN
	1    7350 2200
	1    0    0    -1  
$EndComp
$Comp
L CONN_01X02 P2
U 1 1
P 5500 4450
F 0 "P2" H 5500 4600 50  0000 C CNN
F 1 "CTS" V 5600 4450 50  0000 C CNN
F 2 "Pin_Headers:Pin_Header_Straight_1x02" H 5500 4450 50  0001 C CNN
F 3 "" H 5500 4450 50  0000 C CNN
	1    5500 4450
	-1   0    0    1   
$EndComp
NoConn ~ 3850 2250
Text Label 3400 3150 0    60   ~ 0
RTS
Text Label 3700 2050 0    60   ~ 0
CTS
Text Label 5725 4400 0    60   ~ 0
CTS
$Comp
L GND #PWR035
U 1 1
P 650 7425
F 0 "#PWR035" H 650 7175 50  0001 C CNN
F 1 "GND" H 650 7275 50  0000 C CNN
F 2 "" H 650 7425 50  0000 C CNN
F 3 "" H 650 7425 50  0000 C CNN
	1    650  7425
	1    0    0    -1  
$EndComp
Text Label 900  6975 0    60   ~ 0
~MCLR~
$Comp
L +5V #PWR036
U 1 1
P 8925 1350
F 0 "#PWR036" H 8925 1200 50  0001 C CNN
F 1 "+5V" H 8925 1490 50  0000 C CNN
F 2 "" H 8925 1350 50  0000 C CNN
F 3 "" H 8925 1350 50  0000 C CNN
	1    8925 1350
	1    0    0    -1  
$EndComp
NoConn ~ 11125 1325
$Comp
L VDD #PWR037
U 1 1
P 9300 1350
F 0 "#PWR037" H 9300 1200 50  0001 C CNN
F 1 "VDD" H 9300 1500 50  0000 C CNN
F 2 "" H 9300 1350 50  0000 C CNN
F 3 "" H 9300 1350 50  0000 C CNN
	1    9300 1350
	1    0    0    -1  
$EndComp
$Comp
L PWR_FLAG #FLG038
U 1 1
P 5650 2400
F 0 "#FLG038" H 5650 2495 50  0001 C CNN
F 1 "PWR_FLAG" H 5650 2580 50  0000 C CNN
F 2 "" H 5650 2400 50  0000 C CNN
F 3 "" H 5650 2400 50  0000 C CNN
	1    5650 2400
	1    0    0    -1  
$EndComp
$Comp
L PWR_FLAG #FLG039
U 1 1
P 5650 1250
F 0 "#FLG039" H 5650 1345 50  0001 C CNN
F 1 "PWR_FLAG" H 5650 1430 50  0000 C CNN
F 2 "" H 5650 1250 50  0000 C CNN
F 3 "" H 5650 1250 50  0000 C CNN
	1    5650 1250
	1    0    0    -1  
$EndComp
Text Label 4950 3100 0    60   ~ 0
~MCLR~
$Comp
L 74AHC1G32 U4
U 1 1
P 4300 3100
F 0 "U4" H 4200 3250 50  0000 C CNN
F 1 "74LVC1G32" H 4300 2950 50  0000 C CNN
F 2 "TO_SOT_Packages_SMD:SOT-353" H 4300 3100 50  0001 C CNN
F 3 "" H 4300 3100 50  0000 C CNN
	1    4300 3100
	1    0    0    -1  
$EndComp
$Comp
L CONN_01X04 P15
U 1 1
P 1225 3550
F 0 "P15" H 1225 3800 50  0000 C CNN
F 1 "I2C" V 1325 3550 50  0000 C CNN
F 2 "w_conn_jst-ph:s4b-ph-kl" V 1225 3550 50  0001 C CNN
F 3 "" H 1225 3550 50  0000 C CNN
	1    1225 3550
	1    0    0    1   
$EndComp
$Comp
L GND #PWR040
U 1 1
P 925 3850
F 0 "#PWR040" H 925 3600 50  0001 C CNN
F 1 "GND" H 925 3700 50  0000 C CNN
F 2 "" H 925 3850 50  0000 C CNN
F 3 "" H 925 3850 50  0000 C CNN
	1    925  3850
	1    0    0    -1  
$EndComp
Text Label 725  3400 0    60   ~ 0
SCL
Text Label 725  3500 0    60   ~ 0
SDA
$Comp
L VDD #PWR041
U 1 1
P 650 3325
F 0 "#PWR041" H 650 3175 50  0001 C CNN
F 1 "VDD" H 650 3475 50  0000 C CNN
F 2 "" H 650 3325 50  0000 C CNN
F 3 "" H 650 3325 50  0000 C CNN
	1    650  3325
	1    0    0    -1  
$EndComp
$Comp
L CONN_01X03 P12
U 1 1
P 5100 2400
F 0 "P12" H 5100 2600 50  0000 C CNN
F 1 "PWR_IN" V 5200 2400 50  0000 C CNN
F 2 "Pin_Headers:Pin_Header_Straight_1x03" V 5100 2400 50  0001 C CNN
F 3 "" H 5100 2400 50  0000 C CNN
	1    5100 2400
	-1   0    0    1   
$EndComp
$Comp
L CONN_01X03 P16
U 1 1
P 4975 7225
F 0 "P16" H 4975 7425 50  0000 C CNN
F 1 "PIN19" V 5075 7225 50  0000 C CNN
F 2 "Pin_Headers:Pin_Header_Straight_1x03" H 4975 7225 50  0001 C CNN
F 3 "" H 4975 7225 50  0000 C CNN
	1    4975 7225
	1    0    0    -1  
$EndComp
$Comp
L PWR_FLAG #FLG042
U 1 1
P 5225 7575
F 0 "#FLG042" H 5225 7670 50  0001 C CNN
F 1 "PWR_FLAG" H 5225 7755 50  0000 C CNN
F 2 "" H 5225 7575 50  0000 C CNN
F 3 "" H 5225 7575 50  0000 C CNN
	1    5225 7575
	1    0    0    -1  
$EndComp
$Comp
L CONN_01X04 P17
U 1 1
P 1225 4300
F 0 "P17" H 1225 4550 50  0000 C CNN
F 1 "UART" V 1325 4300 50  0000 C CNN
F 2 "w_conn_jst-ph:s4b-ph-kl" V 1225 4300 50  0001 C CNN
F 3 "" H 1225 4300 50  0000 C CNN
	1    1225 4300
	1    0    0    1   
$EndComp
$Comp
L GND #PWR043
U 1 1
P 900 4600
F 0 "#PWR043" H 900 4350 50  0001 C CNN
F 1 "GND" H 900 4450 50  0000 C CNN
F 2 "" H 900 4600 50  0000 C CNN
F 3 "" H 900 4600 50  0000 C CNN
	1    900  4600
	1    0    0    -1  
$EndComp
$Comp
L VDD #PWR044
U 1 1
P 725 4075
F 0 "#PWR044" H 725 3925 50  0001 C CNN
F 1 "VDD" H 725 4225 50  0000 C CNN
F 2 "" H 725 4075 50  0000 C CNN
F 3 "" H 725 4075 50  0000 C CNN
	1    725  4075
	1    0    0    -1  
$EndComp
Wire Wire Line
	8600 2425 9375 2425
Wire Wire Line
	8600 2525 9375 2525
Wire Wire Line
	8600 2625 9375 2625
Wire Wire Line
	8600 2725 9375 2725
Wire Wire Line
	8600 2825 9375 2825
Wire Wire Line
	8600 2925 9375 2925
Wire Wire Line
	10400 2025 11125 2025
Wire Wire Line
	10400 1925 11125 1925
Wire Wire Line
	10400 1825 11125 1825
Wire Wire Line
	10400 1725 11125 1725
Wire Wire Line
	10400 1625 11125 1625
Wire Wire Line
	10400 1525 11125 1525
Wire Wire Line
	10400 1325 11125 1325
Wire Wire Line
	10400 1225 11125 1225
Wire Wire Line
	10400 1125 11125 1125
Wire Wire Line
	9175 1825 9375 1825
Wire Wire Line
	9050 1925 9375 1925
Wire Wire Line
	9300 2025 9300 3100
Wire Wire Line
	8600 1725 9375 1725
Wire Wire Line
	10475 1425 10475 3100
Wire Wire Line
	10475 1425 10400 1425
Wire Wire Line
	10400 2425 11125 2425
Wire Wire Line
	10400 2325 11125 2325
Wire Wire Line
	10400 2225 11125 2225
Wire Wire Line
	10400 2725 11125 2725
Wire Wire Line
	10400 2625 11125 2625
Wire Wire Line
	10400 2525 11125 2525
Wire Wire Line
	10400 2925 11125 2925
Wire Wire Line
	10400 2825 11125 2825
Wire Wire Line
	9175 1825 9175 1350
Wire Wire Line
	9300 1350 9300 1625
Wire Wire Line
	9300 1625 9375 1625
Wire Wire Line
	9050 1350 9050 1925
Wire Wire Line
	8925 1350 8925 2225
Wire Wire Line
	8925 2225 9375 2225
Wire Wire Line
	9300 2025 9375 2025
Wire Wire Line
	9375 2125 9300 2125
Connection ~ 9300 2125
Wire Notes Line
	11225 975  10775 975 
Wire Notes Line
	10775 975  10775 475 
Wire Notes Line
	11225 3225 8525 3225
Wire Notes Line
	8525 3225 8525 475 
Wire Notes Line
	8525 825  9925 825 
Wire Notes Line
	9925 825  9925 475 
Wire Wire Line
	1150 2050 1750 2050
Wire Wire Line
	2050 2050 2150 2050
Wire Wire Line
	2150 2150 2050 2150
Wire Wire Line
	1150 2150 1750 2150
Wire Wire Line
	1400 2450 1400 2050
Connection ~ 1400 2050
Wire Wire Line
	1650 2150 1650 2450
Connection ~ 1650 2150
Wire Wire Line
	1150 2250 1300 2250
Wire Wire Line
	1200 2250 1200 2950
Wire Wire Line
	1200 2950 3200 2950
Wire Wire Line
	2950 2850 2950 3100
Connection ~ 2950 2950
Wire Wire Line
	2750 2850 2750 2950
Connection ~ 2750 2950
Wire Wire Line
	1650 2750 1650 2950
Connection ~ 1650 2950
Wire Wire Line
	1400 2750 1400 2950
Connection ~ 1400 2950
Wire Wire Line
	1300 2250 1300 1900
Connection ~ 1200 2250
Wire Wire Line
	1150 1300 1150 1950
Wire Wire Line
	1150 1600 1300 1600
Wire Wire Line
	1150 1300 1350 1300
Connection ~ 1150 1600
Wire Wire Line
	2750 1300 2750 1450
Wire Wire Line
	2950 1450 2950 1200
Wire Wire Line
	2100 1200 2100 2550
Wire Wire Line
	2100 2350 2150 2350
Wire Wire Line
	2150 1750 2100 1750
Connection ~ 2100 1750
Connection ~ 2100 2350
Wire Wire Line
	2100 2850 2100 2950
Connection ~ 2100 2950
Wire Wire Line
	700  1200 1000 1200
Wire Wire Line
	850  1200 850  1300
Connection ~ 850  1200
Wire Wire Line
	1000 800  1000 900 
Wire Wire Line
	700  800  1000 800 
Wire Wire Line
	700  800  700  900 
Wire Wire Line
	850  750  850  800 
Connection ~ 850  800 
Wire Wire Line
	3550 1750 3850 1750
Wire Wire Line
	3550 1850 3850 1850
Wire Wire Line
	3550 1950 3850 1950
Wire Wire Line
	3550 2050 3850 2050
Wire Wire Line
	3550 2350 3700 2350
Wire Wire Line
	4000 2350 4100 2350
Wire Wire Line
	4100 2350 4100 2200
Wire Wire Line
	4350 2200 4350 2450
Wire Wire Line
	4350 2450 4250 2450
Wire Wire Line
	3950 2450 3550 2450
Wire Wire Line
	3550 2250 3850 2250
Wire Wire Line
	3550 2550 3800 2550
Wire Wire Line
	1750 1100 1750 1300
Connection ~ 1750 1300
Wire Wire Line
	1450 1100 1450 1200
Wire Wire Line
	1450 1200 1750 1200
Connection ~ 1750 1200
Wire Wire Line
	750  2450 750  2450
Wire Wire Line
	2100 1200 4350 1200
Wire Wire Line
	4100 1200 4100 1800
Wire Wire Line
	4350 1200 4350 1800
Wire Wire Line
	5650 2850 5650 2900
Wire Wire Line
	5650 2900 6550 2900
Wire Wire Line
	6550 2900 6550 2850
Wire Wire Line
	6100 2700 6100 3000
Connection ~ 6100 2900
Wire Wire Line
	5650 2550 5650 2400
Wire Wire Line
	5300 2400 5800 2400
Wire Wire Line
	6550 2400 6550 2550
Wire Wire Line
	6750 2400 6750 2300
Connection ~ 6550 2400
Connection ~ 5650 2400
Wire Wire Line
	3200 2950 3200 3000
Wire Wire Line
	3200 3000 3350 3000
Wire Wire Line
	4150 7050 4150 7325
Wire Wire Line
	4150 7325 4775 7325
Wire Wire Line
	4450 7325 4450 7050
Wire Wire Line
	4300 7325 4300 7475
Wire Wire Line
	4200 4500 4200 4450
Wire Wire Line
	4200 4450 4400 4450
Wire Wire Line
	4400 4450 4400 4500
Wire Wire Line
	4300 4250 4300 4450
Connection ~ 4300 4450
Wire Wire Line
	5550 6350 5850 6350
Wire Wire Line
	5750 6850 5750 6800
Wire Wire Line
	5750 6500 5750 6450
Wire Wire Line
	5750 6450 5850 6450
Wire Wire Line
	5850 6250 5750 6250
Wire Wire Line
	5750 6250 5750 6200
Wire Wire Line
	3100 5000 2850 5000
Wire Wire Line
	3100 5100 2850 5100
Wire Wire Line
	3600 4100 3600 4000
Wire Wire Line
	3600 4000 3800 4000
Wire Wire Line
	3800 4000 3800 4100
Wire Wire Line
	3700 3950 3700 4000
Connection ~ 3700 4000
Wire Wire Line
	3600 4400 3600 4500
Wire Wire Line
	3600 4500 3800 4500
Wire Wire Line
	3800 4500 3800 4400
Wire Wire Line
	3100 5200 2850 5200
Wire Wire Line
	2100 5300 3100 5300
Wire Wire Line
	2800 4800 3100 4800
Wire Wire Line
	2850 4800 2850 4550
Connection ~ 2850 4800
Wire Wire Line
	5500 5400 6375 5400
Wire Wire Line
	5500 5500 6475 5500
Wire Wire Line
	5500 5800 5750 5800
Wire Wire Line
	5500 5900 5750 5900
Wire Wire Line
	3100 5400 2850 5400
Wire Wire Line
	3100 5500 2850 5500
Wire Wire Line
	2450 5650 3100 5650
Wire Wire Line
	2450 6000 3100 6000
Wire Wire Line
	2150 5650 1950 5650
Wire Wire Line
	1950 5650 1950 6150
Wire Wire Line
	2150 6000 1950 6000
Connection ~ 1950 6000
Connection ~ 2750 5650
Wire Wire Line
	2750 5950 2750 6000
Connection ~ 2750 6000
Wire Wire Line
	2250 4800 2500 4800
Wire Wire Line
	1650 4800 1650 4900
Wire Wire Line
	900  6975 1200 6975
Wire Wire Line
	1200 7075 900  7075
Wire Wire Line
	650  7175 1200 7175
Wire Wire Line
	1200 7275 900  7275
Wire Wire Line
	1200 7375 900  7375
Wire Wire Line
	5650 1700 5650 1750
Wire Wire Line
	5500 1750 6550 1750
Wire Wire Line
	6550 1750 6550 1700
Wire Wire Line
	6100 1550 6100 1850
Connection ~ 6100 1750
Wire Wire Line
	5650 1400 5650 1250
Wire Wire Line
	6550 1250 6550 1400
Connection ~ 6550 1250
Connection ~ 5650 1250
Wire Wire Line
	5450 1350 5500 1350
Wire Wire Line
	5500 1350 5500 1750
Connection ~ 5650 1750
Wire Wire Line
	5450 1450 5500 1450
Connection ~ 5500 1450
Wire Wire Line
	6800 1250 6800 1150
Wire Wire Line
	5300 2500 5300 2650
Wire Wire Line
	5300 2650 5450 2650
Wire Wire Line
	5300 2300 5475 2300
Wire Wire Line
	5475 2300 5475 2100
Wire Wire Line
	3800 2550 3800 3050
Wire Wire Line
	3400 3150 4000 3150
Wire Wire Line
	3800 3050 4000 3050
Wire Wire Line
	7125 925  7125 975 
Wire Wire Line
	7125 1275 7125 1325
Wire Wire Line
	7125 1725 7125 1775
Wire Wire Line
	3100 6700 2550 6700
Wire Wire Line
	2550 6600 3100 6600
Wire Wire Line
	2550 6500 3100 6500
Wire Wire Line
	2550 6400 3100 6400
Wire Wire Line
	2550 6300 3100 6300
Wire Wire Line
	2550 6200 3100 6200
Wire Wire Line
	5500 5200 6150 5200
Wire Wire Line
	5500 5650 5750 5650
Wire Wire Line
	5500 5100 5800 5100
Wire Wire Line
	6150 4250 6150 4325
Wire Wire Line
	6150 4625 6150 4650
Wire Wire Line
	6150 5200 6150 5050
Wire Wire Line
	2100 5400 2550 5400
Wire Wire Line
	2100 5200 2550 5200
Wire Wire Line
	750  2500 750  2450
Wire Wire Line
	750  2800 750  2900
Wire Wire Line
	7800 2450 7550 2450
Wire Wire Line
	7550 2450 7550 2200
Wire Wire Line
	7800 2350 7750 2350
Wire Wire Line
	7750 2350 7750 2200
Wire Wire Line
	7800 2550 7350 2550
Wire Wire Line
	7350 2550 7350 2200
Wire Wire Line
	5800 5100 5800 4500
Wire Wire Line
	5800 4500 5700 4500
Wire Wire Line
	5700 4400 5875 4400
Wire Wire Line
	3650 2750 3650 2800
Wire Wire Line
	3650 3100 3650 3150
Connection ~ 3650 3150
Wire Wire Line
	6400 2400 6750 2400
Wire Wire Line
	4650 4300 4300 4300
Connection ~ 4300 4300
Wire Wire Line
	4650 4250 4650 4300
Wire Wire Line
	650  7175 650  7425
Wire Wire Line
	3050 4550 3050 4800
Connection ~ 3050 4800
Wire Wire Line
	1650 1300 2750 1300
Connection ~ 2950 1200
Connection ~ 4100 1200
Wire Wire Line
	1025 3700 925  3700
Wire Wire Line
	925  3700 925  3850
Wire Wire Line
	1025 3400 725  3400
Wire Wire Line
	725  3500 1025 3500
Wire Wire Line
	1025 3600 650  3600
Wire Wire Line
	650  3600 650  3325
Connection ~ 4300 7325
Wire Wire Line
	4300 7050 4300 7225
Wire Wire Line
	4300 7225 4775 7225
Connection ~ 4450 7325
Wire Wire Line
	4775 7125 4550 7125
Wire Wire Line
	5225 7575 4675 7575
Wire Wire Line
	4675 7575 4675 7225
Connection ~ 4675 7225
Wire Wire Line
	1025 4450 900  4450
Wire Wire Line
	900  4450 900  4600
Wire Wire Line
	1025 4350 725  4350
Wire Wire Line
	725  4350 725  4075
Wire Wire Line
	1025 4250 800  4250
Wire Wire Line
	1025 4150 800  4150
Text Label 800  4150 0    60   ~ 0
5(**)
Text Label 800  4250 0    60   ~ 0
6(**)
Wire Wire Line
	2850 4200 2850 4250
Wire Wire Line
	2850 3850 2850 3900
Wire Wire Line
	4550 3100 4650 3100
$Comp
L 7805 U5
U 1 1
P 6100 1300
F 0 "U5" H 6250 1104 50  0000 C CNN
F 1 "7805" H 6100 1500 50  0000 C CNN
F 2 "TO_SOT_Packages_SMD:TO-252-2Lead" H 6100 1300 50  0001 C CNN
F 3 "" H 6100 1300 50  0000 C CNN
	1    6100 1300
	1    0    0    -1  
$EndComp
Wire Wire Line
	5450 1250 5700 1250
Wire Wire Line
	6500 1250 6800 1250
Text Label 6600 1250 0    60   ~ 0
VO
Text Label 5500 1250 0    60   ~ 0
VI
$Comp
L D_Schottky D6
U 1 1
P 4800 3100
F 0 "D6" H 4800 3200 50  0000 C CNN
F 1 "BAT43" H 4800 3000 50  0000 C CNN
F 2 "w_pth_diodes:diode_do35" H 4800 3100 50  0001 C CNN
F 3 "" H 4800 3100 50  0000 C CNN
	1    4800 3100
	1    0    0    -1  
$EndComp
Wire Wire Line
	4950 3100 5200 3100
$Comp
L D_Schottky D4
U 1 1
P 2850 4400
F 0 "D4" H 2850 4500 50  0000 C CNN
F 1 "BAT43" H 2850 4300 50  0000 C CNN
F 2 "w_pth_diodes:diode_do35" H 2850 4400 50  0001 C CNN
F 3 "" H 2850 4400 50  0000 C CNN
	1    2850 4400
	0    -1   -1   0   
$EndComp
Text Notes 5850 5925 0    60   ~ 0
UART2 TxD
Text Notes 5850 5825 0    60   ~ 0
UART2 RxD
Text Notes 1350 4275 0    60   ~ 0
UART2 TxD
Text Notes 1350 4175 0    60   ~ 0
UART2 RxD
$Comp
L CP C14
U 1 1
P 5650 1550
F 0 "C14" H 5675 1650 50  0000 L CNN
F 1 "47uF" H 5675 1450 50  0000 L CNN
F 2 "w_capacitors:CP_4x5mm" H 5688 1400 50  0001 C CNN
F 3 "" H 5650 1550 50  0000 C CNN
	1    5650 1550
	1    0    0    -1  
$EndComp
$Comp
L CP C15
U 1 1
P 6550 1550
F 0 "C15" H 6575 1650 50  0000 L CNN
F 1 "47uF" H 6575 1450 50  0000 L CNN
F 2 "w_capacitors:CP_4x5mm" H 6588 1400 50  0001 C CNN
F 3 "" H 6550 1550 50  0000 C CNN
	1    6550 1550
	1    0    0    -1  
$EndComp
$Comp
L CP C7
U 1 1
P 5650 2700
F 0 "C7" H 5675 2800 50  0000 L CNN
F 1 "47uF" H 5675 2600 50  0000 L CNN
F 2 "w_capacitors:CP_4x5mm" H 5688 2550 50  0001 C CNN
F 3 "" H 5650 2700 50  0000 C CNN
	1    5650 2700
	1    0    0    -1  
$EndComp
Text Label 4550 7125 0    60   ~ 0
4
Connection ~ 3700 4500
$Comp
L R R11
U 1 1
P 6375 5250
F 0 "R11" V 6300 5250 50  0000 C CNN
F 1 "3k3" V 6375 5250 50  0000 C CNN
F 2 "w_pth_resistors:RC03" V 6305 5250 50  0001 C CNN
F 3 "" H 6375 5250 50  0000 C CNN
	1    6375 5250
	1    0    0    -1  
$EndComp
$Comp
L R R12
U 1 1
P 6475 5250
F 0 "R12" V 6555 5250 50  0000 C CNN
F 1 "3k3" V 6475 5250 50  0000 C CNN
F 2 "w_pth_resistors:RC03" V 6405 5250 50  0001 C CNN
F 3 "" H 6475 5250 50  0000 C CNN
	1    6475 5250
	1    0    0    -1  
$EndComp
$Comp
L VDD #PWR045
U 1 1
P 6425 5025
F 0 "#PWR045" H 6425 4875 50  0001 C CNN
F 1 "VDD" H 6425 5175 50  0000 C CNN
F 2 "" H 6425 5025 50  0000 C CNN
F 3 "" H 6425 5025 50  0000 C CNN
	1    6425 5025
	1    0    0    -1  
$EndComp
Wire Wire Line
	6375 5100 6375 5075
Wire Wire Line
	6375 5075 6475 5075
Wire Wire Line
	6475 5075 6475 5100
Wire Wire Line
	6425 5025 6425 5075
Connection ~ 6425 5075
Wire Wire Line
	6475 5500 6475 5400
$EndSCHEMATC
